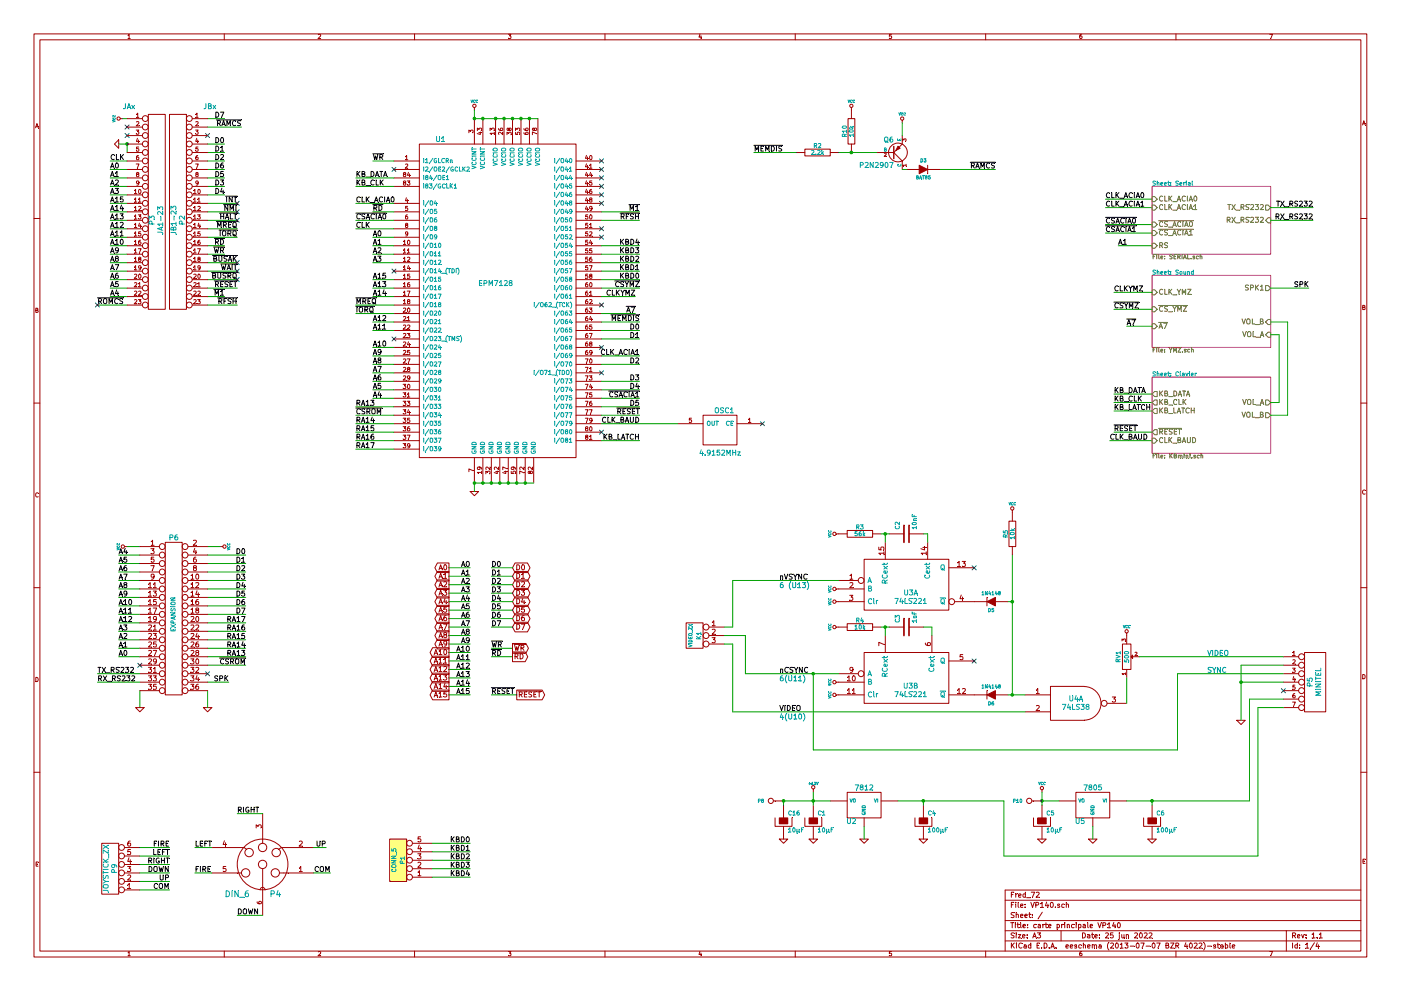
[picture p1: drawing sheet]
EESchema Schematic File Version 2
LIBS:power
LIBS:74xx
LIBS:conn
LIBS:device
LIBS:intel
LIBS:interface
LIBS:memory
LIBS:microchip
LIBS:motorola
LIBS:zilog
LIBS:audio
LIBS:cmos_ieee
LIBS:cmos4000
LIBS:Minitel-cache
EELAYER 27 0
EELAYER END
$Descr A3 16535 11693
encoding utf-8
Sheet 1 4
Title "carte principale VP140"
Date "25 jun 2022"
Rev "1.1"
Comp "Fred_72"
Comment1 ""
Comment2 ""
Comment3 ""
Comment4 ""
$EndDescr
$Comp
L CONN_7 P5
U 1 1
P 15500 8050
F 0 "P5" V 15470 8050 60  0000 C CNN
F 1 "MINITEL" V 15570 8050 60  0000 C CNN
F 2 "~" H 15500 8050 60  0000 C CNN
F 3 "~" H 15500 8050 60  0000 C CNN
	1    15500 8050
	1    0    0    -1  
$EndComp
$Comp
L EPM7128 U1
U 1 1
P 5850 3350
F 0 "U1" H 5200 5050 60  0000 C CNN
F 1 "EPM7128" H 5850 3350 60  0000 C CNN
F 2 "~" H 5750 3700 60  0000 C CNN
F 3 "~" H 5750 3700 60  0000 C CNN
	1    5850 3350
	1    0    0    -1  
$EndComp
$Comp
L VCC #PWR01
U 1 1
P 1450 1400
F 0 "#PWR01" H 1450 1500 30  0001 C CNN
F 1 "VCC" H 1450 1500 30  0000 C CNN
F 2 "~" H 1450 1400 60  0000 C CNN
F 3 "~" H 1450 1400 60  0000 C CNN
	1    1450 1400
	0    -1   -1   0   
$EndComp
NoConn ~ 1500 1500
NoConn ~ 1500 1600
NoConn ~ 2450 1600
$Comp
L GND #PWR02
U 1 1
P 1400 1700
F 0 "#PWR02" H 1400 1700 30  0001 C CNN
F 1 "GND" H 1400 1630 30  0001 C CNN
F 2 "~" H 1400 1700 60  0000 C CNN
F 3 "~" H 1400 1700 60  0000 C CNN
	1    1400 1700
	0    1    1    0   
$EndComp
Text Label 1300 1900 0    60   ~ 0
CLK
Text Label 1300 2000 0    60   ~ 0
A0
Text Label 1300 2100 0    60   ~ 0
A1
Text Label 1300 2200 0    60   ~ 0
A2
Text Label 1300 2300 0    60   ~ 0
A3
Text Label 1300 2400 0    60   ~ 0
A15
Text Label 1300 2500 0    60   ~ 0
A14
Text Label 1300 2600 0    60   ~ 0
A13
Text Label 1300 2700 0    60   ~ 0
A12
Text Label 1300 2800 0    60   ~ 0
A11
Text Label 1300 2900 0    60   ~ 0
A10
Text Label 1300 3000 0    60   ~ 0
A9
Text Label 1300 3100 0    60   ~ 0
A8
Text Label 1300 3200 0    60   ~ 0
A7
Text Label 1300 3300 0    60   ~ 0
A6
Text Label 1300 3400 0    60   ~ 0
A5
Text Label 1300 3500 0    60   ~ 0
A4
Text Label 1150 3600 0    60   ~ 0
~ROMCS
Text Label 2650 1400 2    60   ~ 0
D7
Text Label 2850 1500 2    60   ~ 0
~RAMCS
Text Label 2650 1700 2    60   ~ 0
D0
Text Label 2650 1800 2    60   ~ 0
D1
Text Label 2650 1900 2    60   ~ 0
D2
Text Label 2650 2200 2    60   ~ 0
D3
Text Label 2650 2300 2    60   ~ 0
D4
Text Label 2650 2100 2    60   ~ 0
D5
Text Label 2650 2000 2    60   ~ 0
D6
Text Label 2800 2400 2    60   ~ 0
~INT
Text Label 2800 2500 2    60   ~ 0
~NMI
Text Label 2800 2600 2    60   ~ 0
~HALT
Text Label 2800 2700 2    60   ~ 0
~MREQ
Text Label 2800 2800 2    60   ~ 0
~IORQ
Text Label 2650 2900 2    60   ~ 0
~RD
Text Label 2650 3000 2    60   ~ 0
~WR
Text Label 2800 3100 2    60   ~ 0
~BUSAK
Text Label 2800 3300 2    60   ~ 0
~BUSRQ
Text Label 2800 3200 2    60   ~ 0
~WAIT
Text Label 2800 3400 2    60   ~ 0
~RESET
Text Label 2650 3500 2    60   ~ 0
~M1
Text Label 2800 3600 2    60   ~ 0
~RFSH
Text Label 13150 4750 0    60   ~ 0
KB_CLK
Text Label 13150 4650 0    60   ~ 0
KB_DATA
Text Label 13150 4850 0    60   ~ 0
KB_LATCH
Text Label 13150 5100 0    60   ~ 0
~RESET
Text Label 4200 2200 0    60   ~ 0
KB_CLK
Text Label 4200 2100 0    60   ~ 0
KB_DATA
Text Label 7550 5200 2    60   ~ 0
KB_LATCH
Text Label 7550 3300 2    60   ~ 0
KBD0
Text Label 7550 3200 2    60   ~ 0
KBD1
Text Label 7550 3100 2    60   ~ 0
KBD2
Text Label 7550 3000 2    60   ~ 0
KBD3
Text Label 7550 2900 2    60   ~ 0
KBD4
Text Label 4400 2800 0    60   ~ 0
A0
Text Label 4400 2900 0    60   ~ 0
A1
Text Label 4400 3000 0    60   ~ 0
A2
Text Label 4400 3100 0    60   ~ 0
A3
Text Label 4400 4700 0    60   ~ 0
A4
Text Label 4400 4600 0    60   ~ 0
A5
Text Label 4400 4500 0    60   ~ 0
A6
Text Label 4400 4400 0    60   ~ 0
A7
Text Label 4400 4300 0    60   ~ 0
A8
Text Label 4400 4200 0    60   ~ 0
A9
Text Label 4400 4100 0    60   ~ 0
A10
Text Label 4400 3900 0    60   ~ 0
A11
Text Label 4400 3800 0    60   ~ 0
A12
Text Label 4400 3400 0    60   ~ 0
A13
Text Label 4400 3500 0    60   ~ 0
A14
Text Label 4400 3300 0    60   ~ 0
A15
NoConn ~ 4650 3200
NoConn ~ 4650 4000
NoConn ~ 7100 3600
NoConn ~ 7100 4400
Text Label 4200 3600 0    60   ~ 0
~MREQ
Text Label 4200 3700 0    60   ~ 0
~IORQ
$Comp
L GND #PWR03
U 1 1
P 5600 5800
F 0 "#PWR03" H 5600 5800 30  0001 C CNN
F 1 "GND" H 5600 5730 30  0001 C CNN
F 2 "~" H 5600 5800 60  0000 C CNN
F 3 "~" H 5600 5800 60  0000 C CNN
	1    5600 5800
	1    0    0    -1  
$EndComp
$Comp
L VCC #PWR04
U 1 1
P 5600 1300
F 0 "#PWR04" H 5600 1400 30  0001 C CNN
F 1 "VCC" H 5600 1400 30  0000 C CNN
F 2 "~" H 5600 1300 60  0000 C CNN
F 3 "~" H 5600 1300 60  0000 C CNN
	1    5600 1300
	1    0    0    -1  
$EndComp
Text Label 7550 3400 2    60   ~ 0
~CSYMZ
Text Notes 14250 7750 0    60   ~ 0
VIDEO
Text Notes 14250 7950 0    60   ~ 0
SYNC
$Comp
L GND #PWR05
U 1 1
P 14650 8500
F 0 "#PWR05" H 14650 8500 30  0001 C CNN
F 1 "GND" H 14650 8430 30  0001 C CNN
F 2 "~" H 14650 8500 60  0000 C CNN
F 3 "~" H 14650 8500 60  0000 C CNN
	1    14650 8500
	1    0    0    -1  
$EndComp
Text Label 4200 2700 0    60   ~ 0
CLK
Text Label 7500 3500 2    60   ~ 0
CLKYMZ
Text Label 8900 1800 0    60   ~ 0
~MEMDIS
Text Label 7500 3700 2    60   ~ 0
~A7
Text Label 4200 2600 0    60   ~ 0
~CSACIA0
$Comp
L PNP Q6
U 1 1
P 10550 1800
F 0 "Q6" H 10550 1650 60  0000 R CNN
F 1 "P2N2907" H 10550 1950 60  0000 R CNN
F 2 "~" H 10550 1800 60  0000 C CNN
F 3 "~" H 10550 1800 60  0000 C CNN
	1    10550 1800
	1    0    0    1   
$EndComp
$Comp
L VCC #PWR06
U 1 1
P 10650 1450
F 0 "#PWR06" H 10650 1550 30  0001 C CNN
F 1 "VCC" H 10650 1550 30  0000 C CNN
F 2 "~" H 10650 1450 60  0000 C CNN
F 3 "~" H 10650 1450 60  0000 C CNN
	1    10650 1450
	1    0    0    -1  
$EndComp
$Comp
L R R2
U 1 1
P 9650 1800
F 0 "R2" V 9730 1800 50  0000 C CNN
F 1 "2.2k" V 9650 1800 50  0000 C CNN
F 2 "~" H 9650 1800 60  0000 C CNN
F 3 "~" H 9650 1800 60  0000 C CNN
	1    9650 1800
	0    -1   -1   0   
$EndComp
Text Label 11750 2000 2    60   ~ 0
~RAMCS
Text Label 7550 5000 2    60   ~ 0
CLK_BAUD
Text Label 4200 2400 0    60   ~ 0
CLK_ACIA0
$Comp
L 74LS221 U3
U 2 1
P 10700 8000
F 0 "U3" H 10750 7900 60  0000 C CNN
F 1 "74LS221" H 10750 7800 60  0000 C CNN
F 2 "~" H 10700 8000 60  0000 C CNN
F 3 "~" H 10700 8000 60  0000 C CNN
	2    10700 8000
	1    0    0    -1  
$EndComp
$Comp
L C C3
U 1 1
P 10700 7400
F 0 "C3" H 10750 7500 50  0000 L CNN
F 1 "1nF" H 10750 7300 50  0000 L CNN
F 2 "~" H 10700 7400 60  0000 C CNN
F 3 "~" H 10700 7400 60  0000 C CNN
	1    10700 7400
	0    -1   -1   0   
$EndComp
$Comp
L R R4
U 1 1
P 10150 7400
F 0 "R4" V 10230 7400 50  0000 C CNN
F 1 "10k" V 10150 7400 50  0000 C CNN
F 2 "~" H 10150 7400 60  0000 C CNN
F 3 "~" H 10150 7400 60  0000 C CNN
	1    10150 7400
	0    -1   -1   0   
$EndComp
$Comp
L VCC #PWR07
U 1 1
P 9900 7400
F 0 "#PWR07" H 9900 7500 30  0001 C CNN
F 1 "VCC" H 9900 7500 30  0000 C CNN
F 2 "~" H 9900 7400 60  0000 C CNN
F 3 "~" H 9900 7400 60  0000 C CNN
	1    9900 7400
	0    -1   -1   0   
$EndComp
$Comp
L VCC #PWR08
U 1 1
P 9900 8050
F 0 "#PWR08" H 9900 8150 30  0001 C CNN
F 1 "VCC" H 9900 8150 30  0000 C CNN
F 2 "~" H 9900 8050 60  0000 C CNN
F 3 "~" H 9900 8050 60  0000 C CNN
	1    9900 8050
	0    -1   -1   0   
$EndComp
$Comp
L VCC #PWR09
U 1 1
P 9900 8200
F 0 "#PWR09" H 9900 8300 30  0001 C CNN
F 1 "VCC" H 9900 8300 30  0000 C CNN
F 2 "~" H 9900 8200 60  0000 C CNN
F 3 "~" H 9900 8200 60  0000 C CNN
	1    9900 8200
	0    -1   -1   0   
$EndComp
$Comp
L DIODE D6
U 1 1
P 11700 8200
F 0 "D6" H 11700 8300 40  0000 C CNN
F 1 "1N4148" H 11700 8100 40  0000 C CNN
F 2 "~" H 11700 8200 60  0000 C CNN
F 3 "~" H 11700 8200 60  0000 C CNN
	1    11700 8200
	-1   0    0    1   
$EndComp
$Comp
L 74LS221 U3
U 1 1
P 10700 6900
F 0 "U3" H 10750 6800 60  0000 C CNN
F 1 "74LS221" H 10750 6700 60  0000 C CNN
F 2 "~" H 10700 6900 60  0000 C CNN
F 3 "~" H 10700 6900 60  0000 C CNN
	1    10700 6900
	1    0    0    -1  
$EndComp
$Comp
L C C2
U 1 1
P 10700 6300
F 0 "C2" H 10750 6400 50  0000 L CNN
F 1 "10nF" H 10750 6200 50  0000 L CNN
F 2 "~" H 10700 6300 60  0000 C CNN
F 3 "~" H 10700 6300 60  0000 C CNN
	1    10700 6300
	0    -1   -1   0   
$EndComp
$Comp
L R R3
U 1 1
P 10150 6300
F 0 "R3" V 10230 6300 50  0000 C CNN
F 1 "56k" V 10150 6300 50  0000 C CNN
F 2 "~" H 10150 6300 60  0000 C CNN
F 3 "~" H 10150 6300 60  0000 C CNN
	1    10150 6300
	0    -1   -1   0   
$EndComp
$Comp
L VCC #PWR010
U 1 1
P 9900 6300
F 0 "#PWR010" H 9900 6400 30  0001 C CNN
F 1 "VCC" H 9900 6400 30  0000 C CNN
F 2 "~" H 9900 6300 60  0000 C CNN
F 3 "~" H 9900 6300 60  0000 C CNN
	1    9900 6300
	0    -1   -1   0   
$EndComp
$Comp
L VCC #PWR011
U 1 1
P 9900 6950
F 0 "#PWR011" H 9900 7050 30  0001 C CNN
F 1 "VCC" H 9900 7050 30  0000 C CNN
F 2 "~" H 9900 6950 60  0000 C CNN
F 3 "~" H 9900 6950 60  0000 C CNN
	1    9900 6950
	0    -1   -1   0   
$EndComp
$Comp
L VCC #PWR012
U 1 1
P 9900 7100
F 0 "#PWR012" H 9900 7200 30  0001 C CNN
F 1 "VCC" H 9900 7200 30  0000 C CNN
F 2 "~" H 9900 7100 60  0000 C CNN
F 3 "~" H 9900 7100 60  0000 C CNN
	1    9900 7100
	0    -1   -1   0   
$EndComp
NoConn ~ 11500 7800
$Comp
L R R5
U 1 1
P 11950 6300
F 0 "R5" V 12030 6300 50  0000 C CNN
F 1 "10k" V 11950 6300 50  0000 C CNN
F 2 "~" H 11950 6300 60  0000 C CNN
F 3 "~" H 11950 6300 60  0000 C CNN
	1    11950 6300
	-1   0    0    1   
$EndComp
$Comp
L 74LS38 U4
U 1 1
P 12700 8300
F 0 "U4" H 12700 8350 60  0000 C CNN
F 1 "74LS38" H 12700 8250 60  0000 C CNN
F 2 "~" H 12700 8300 60  0000 C CNN
F 3 "~" H 12700 8300 60  0000 C CNN
	1    12700 8300
	1    0    0    -1  
$EndComp
$Comp
L DIODE D5
U 1 1
P 11700 7100
F 0 "D5" H 11700 7200 40  0000 C CNN
F 1 "1N4148" H 11700 7000 40  0000 C CNN
F 2 "~" H 11700 7100 60  0000 C CNN
F 3 "~" H 11700 7100 60  0000 C CNN
	1    11700 7100
	-1   0    0    1   
$EndComp
$Comp
L POT RV1
U 1 1
P 13300 7750
F 0 "RV1" H 13300 7650 50  0000 C CNN
F 1 "500" H 13300 7750 50  0000 C CNN
F 2 "~" H 13300 7750 60  0000 C CNN
F 3 "~" H 13300 7750 60  0000 C CNN
	1    13300 7750
	0    1    -1   0   
$EndComp
$Comp
L VCC #PWR013
U 1 1
P 11950 6050
F 0 "#PWR013" H 11950 6150 30  0001 C CNN
F 1 "VCC" H 11950 6150 30  0000 C CNN
F 2 "~" H 11950 6050 60  0000 C CNN
F 3 "~" H 11950 6050 60  0000 C CNN
	1    11950 6050
	1    0    0    -1  
$EndComp
$Comp
L VCC #PWR014
U 1 1
P 13300 7500
F 0 "#PWR014" H 13300 7600 30  0001 C CNN
F 1 "VCC" H 13300 7600 30  0000 C CNN
F 2 "~" H 13300 7500 60  0000 C CNN
F 3 "~" H 13300 7500 60  0000 C CNN
	1    13300 7500
	1    0    0    -1  
$EndComp
Text Label 9200 8400 0    60   ~ 0
VIDEO
Text Label 9200 7950 0    60   ~ 0
nCSYNC
Text Label 9200 6850 0    60   ~ 0
nVSYNC
Text Notes 9200 6950 0    60   ~ 0
6 (U13)\n
Text Notes 9200 8050 0    60   ~ 0
6(U11)\n
Text Notes 9200 8500 0    60   ~ 0
4(U10)
Text Label 7550 3900 2    60   ~ 0
D0
Text Label 7550 4000 2    60   ~ 0
D1
Text Label 7550 4300 2    60   ~ 0
D2
Text Label 7550 4500 2    60   ~ 0
D3
Text Label 4200 4800 0    60   ~ 0
RA13
Text Label 4400 1900 0    60   ~ 0
~WR
Text Label 7550 4900 2    60   ~ 0
~RESET
Text Label 4200 4900 0    60   ~ 0
~CSROM
$Comp
L DIODE D3
U 1 1
P 10900 2000
F 0 "D3" H 10900 2100 40  0000 C CNN
F 1 "BAT85" H 10900 1900 40  0000 C CNN
F 2 "~" H 10900 2000 60  0000 C CNN
F 3 "~" H 10900 2000 60  0000 C CNN
	1    10900 2000
	1    0    0    -1  
$EndComp
$Comp
L OSC OSC1
U 1 1
P 8450 5150
F 0 "OSC1" H 8350 5450 60  0000 C CNN
F 1 "4.9152MHz" H 8400 4950 60  0000 C CNN
F 2 "~" H 8450 5150 60  0000 C CNN
F 3 "~" H 8450 5150 60  0000 C CNN
	1    8450 5150
	-1   0    0    -1  
$EndComp
$Sheet
S 13600 3250 1400 850 
U 6192FBEE
F0 "Sound" 50
F1 "YMZ.sch" 50
F2 "CLK_YMZ" I L 13600 3450 60 
F3 "~CS_YMZ" I L 13600 3650 60 
F4 "~A7" I L 13600 3850 60 
F5 "SPK1" O R 15000 3400 60 
F6 "VOL_B" I R 15000 3800 60 
F7 "VOL_A" I R 15000 3950 60 
$EndSheet
$Comp
L 7805 U5
U 1 1
P 12900 9500
F 0 "U5" H 13050 9304 60  0000 C CNN
F 1 "7805" H 12900 9700 60  0000 C CNN
F 2 "~" H 12900 9500 60  0000 C CNN
F 3 "~" H 12900 9500 60  0000 C CNN
	1    12900 9500
	-1   0    0    -1  
$EndComp
$Comp
L CAPAPOL C6
U 1 1
P 13600 9700
F 0 "C6" H 13650 9800 50  0000 L CNN
F 1 "100µF" H 13650 9600 50  0000 L CNN
F 2 "~" H 13600 9700 60  0000 C CNN
F 3 "~" H 13600 9700 60  0000 C CNN
	1    13600 9700
	1    0    0    -1  
$EndComp
$Comp
L CAPAPOL C5
U 1 1
P 12300 9700
F 0 "C5" H 12350 9800 50  0000 L CNN
F 1 "10µF" H 12350 9600 50  0000 L CNN
F 2 "~" H 12300 9700 60  0000 C CNN
F 3 "~" H 12300 9700 60  0000 C CNN
	1    12300 9700
	1    0    0    -1  
$EndComp
$Comp
L GND #PWR015
U 1 1
P 13600 9900
F 0 "#PWR015" H 13600 9900 30  0001 C CNN
F 1 "GND" H 13600 9830 30  0001 C CNN
F 2 "~" H 13600 9900 60  0000 C CNN
F 3 "~" H 13600 9900 60  0000 C CNN
	1    13600 9900
	1    0    0    -1  
$EndComp
$Comp
L GND #PWR016
U 1 1
P 12300 9900
F 0 "#PWR016" H 12300 9900 30  0001 C CNN
F 1 "GND" H 12300 9830 30  0001 C CNN
F 2 "~" H 12300 9900 60  0000 C CNN
F 3 "~" H 12300 9900 60  0000 C CNN
	1    12300 9900
	1    0    0    -1  
$EndComp
$Comp
L GND #PWR017
U 1 1
P 12900 9900
F 0 "#PWR017" H 12900 9900 30  0001 C CNN
F 1 "GND" H 12900 9830 30  0001 C CNN
F 2 "~" H 12900 9900 60  0000 C CNN
F 3 "~" H 12900 9900 60  0000 C CNN
	1    12900 9900
	1    0    0    -1  
$EndComp
$Comp
L VCC #PWR018
U 1 1
P 12300 9350
F 0 "#PWR018" H 12300 9450 30  0001 C CNN
F 1 "VCC" H 12300 9450 30  0000 C CNN
F 2 "~" H 12300 9350 60  0000 C CNN
F 3 "~" H 12300 9350 60  0000 C CNN
	1    12300 9350
	1    0    0    -1  
$EndComp
$Comp
L CONN_5 P1
U 1 1
P 4700 10150
F 0 "P1" V 4650 10150 50  0000 C CNN
F 1 "CONN_5" V 4750 10150 50  0000 C CNN
F 2 "~" H 4700 10150 60  0000 C CNN
F 3 "~" H 4700 10150 60  0000 C CNN
	1    4700 10150
	-1   0    0    1   
$EndComp
Text Label 5550 9950 2    60   ~ 0
KBD0
Text Label 5550 10050 2    60   ~ 0
KBD1
Text Label 5550 10150 2    60   ~ 0
KBD2
Text Label 5550 10250 2    60   ~ 0
KBD3
Text Label 5550 10350 2    60   ~ 0
KBD4
Text Label 13050 2350 0    60   ~ 0
CLK_ACIA0
Text Label 13150 3450 0    60   ~ 0
CLKYMZ
Text Label 13100 5200 0    60   ~ 0
CLK_BAUD
Text GLabel 6050 6700 2    60   BiDi ~ 0
D0
Text GLabel 6050 6800 2    60   BiDi ~ 0
D1
Text GLabel 6050 6900 2    60   BiDi ~ 0
D2
Text GLabel 6050 7000 2    60   BiDi ~ 0
D3
Text GLabel 6050 7100 2    60   BiDi ~ 0
D4
Text GLabel 6050 7200 2    60   BiDi ~ 0
D5
Text GLabel 6050 7300 2    60   BiDi ~ 0
D6
Text GLabel 6050 7400 2    60   BiDi ~ 0
D7
$Comp
L 7805 U2
U 1 1
P 10200 9500
F 0 "U2" H 10350 9304 60  0000 C CNN
F 1 "7812" H 10200 9700 60  0000 C CNN
F 2 "~" H 10200 9500 60  0000 C CNN
F 3 "~" H 10200 9500 60  0000 C CNN
	1    10200 9500
	-1   0    0    -1  
$EndComp
$Comp
L CAPAPOL C4
U 1 1
P 10900 9700
F 0 "C4" H 10950 9800 50  0000 L CNN
F 1 "100µF" H 10950 9600 50  0000 L CNN
F 2 "~" H 10900 9700 60  0000 C CNN
F 3 "~" H 10900 9700 60  0000 C CNN
	1    10900 9700
	1    0    0    -1  
$EndComp
$Comp
L CAPAPOL C1
U 1 1
P 9600 9700
F 0 "C1" H 9650 9800 50  0000 L CNN
F 1 "10µF" H 9650 9600 50  0000 L CNN
F 2 "~" H 9600 9700 60  0000 C CNN
F 3 "~" H 9600 9700 60  0000 C CNN
	1    9600 9700
	1    0    0    -1  
$EndComp
$Comp
L GND #PWR019
U 1 1
P 10900 9900
F 0 "#PWR019" H 10900 9900 30  0001 C CNN
F 1 "GND" H 10900 9830 30  0001 C CNN
F 2 "~" H 10900 9900 60  0000 C CNN
F 3 "~" H 10900 9900 60  0000 C CNN
	1    10900 9900
	1    0    0    -1  
$EndComp
$Comp
L GND #PWR020
U 1 1
P 9600 9900
F 0 "#PWR020" H 9600 9900 30  0001 C CNN
F 1 "GND" H 9600 9830 30  0001 C CNN
F 2 "~" H 9600 9900 60  0000 C CNN
F 3 "~" H 9600 9900 60  0000 C CNN
	1    9600 9900
	1    0    0    -1  
$EndComp
$Comp
L GND #PWR021
U 1 1
P 10200 9900
F 0 "#PWR021" H 10200 9900 30  0001 C CNN
F 1 "GND" H 10200 9830 30  0001 C CNN
F 2 "~" H 10200 9900 60  0000 C CNN
F 3 "~" H 10200 9900 60  0000 C CNN
	1    10200 9900
	1    0    0    -1  
$EndComp
$Comp
L +12V #PWR022
U 1 1
P 9600 9350
F 0 "#PWR022" H 9600 9300 20  0001 C CNN
F 1 "+12V" H 9600 9450 30  0000 C CNN
F 2 "~" H 9600 9350 60  0000 C CNN
F 3 "~" H 9600 9350 60  0000 C CNN
	1    9600 9350
	1    0    0    -1  
$EndComp
Text Label 13300 3850 0    60   ~ 0
~A7
Text Label 13150 3650 0    60   ~ 0
~CSYMZ
Text Label 13050 2650 0    60   ~ 0
~CSACIA0
Text Label 13200 2900 0    60   ~ 0
A1
Text Label 4200 5000 0    60   ~ 0
RA14
Text Label 4200 5100 0    60   ~ 0
RA15
Text Label 4200 5200 0    60   ~ 0
RA16
Text Label 2900 7750 2    60   ~ 0
RA13
Text Label 2900 7650 2    60   ~ 0
RA14
Text Label 2900 7550 2    60   ~ 0
RA15
Text Label 2900 7450 2    60   ~ 0
RA16
Text Label 2900 7850 2    60   ~ 0
~CSROM
Text Label 2800 9600 0    60   ~ 0
RIGHT
Text Label 2300 10000 0    60   ~ 0
LEFT
Text Label 2800 10800 0    60   ~ 0
DOWN
Wire Wire Line
	1450 1400 1500 1400
Wire Wire Line
	1400 1700 1500 1700
Wire Wire Line
	1500 1700 1500 1800
Wire Wire Line
	1300 1900 1500 1900
Wire Wire Line
	1300 2000 1500 2000
Wire Wire Line
	1300 2100 1500 2100
Wire Wire Line
	1300 2200 1500 2200
Wire Wire Line
	1300 2300 1500 2300
Wire Wire Line
	1300 2400 1500 2400
Wire Wire Line
	1300 2500 1500 2500
Wire Wire Line
	1300 2600 1500 2600
Wire Wire Line
	1300 2700 1500 2700
Wire Wire Line
	1300 2800 1500 2800
Wire Wire Line
	1300 2900 1500 2900
Wire Wire Line
	1300 3000 1500 3000
Wire Wire Line
	1300 3100 1500 3100
Wire Wire Line
	1300 3200 1500 3200
Wire Wire Line
	1300 3300 1500 3300
Wire Wire Line
	1300 3400 1500 3400
Wire Wire Line
	1300 3500 1500 3500
Wire Wire Line
	1150 3600 1500 3600
Wire Wire Line
	2450 2900 2650 2900
Wire Wire Line
	2450 3000 2650 3000
Wire Wire Line
	2450 3500 2650 3500
Wire Wire Line
	2450 3100 2800 3100
Wire Wire Line
	2450 3200 2800 3200
Wire Wire Line
	2450 3300 2800 3300
Wire Wire Line
	2450 3400 2800 3400
Wire Wire Line
	2450 3600 2800 3600
Wire Wire Line
	2450 2400 2800 2400
Wire Wire Line
	2450 2500 2800 2500
Wire Wire Line
	2450 2600 2800 2600
Wire Wire Line
	2450 2700 2800 2700
Wire Wire Line
	2450 2800 2800 2800
Wire Wire Line
	2450 1700 2650 1700
Wire Wire Line
	2450 1800 2650 1800
Wire Wire Line
	2450 1900 2650 1900
Wire Wire Line
	2450 2000 2650 2000
Wire Wire Line
	2450 2100 2650 2100
Wire Wire Line
	2450 2200 2650 2200
Wire Wire Line
	2450 2300 2650 2300
Wire Wire Line
	2450 1500 2850 1500
Wire Wire Line
	2450 1400 2650 1400
Connection ~ 1500 1700
Wire Wire Line
	13600 4650 13150 4650
Wire Wire Line
	13150 4750 13600 4750
Wire Wire Line
	13600 4850 13150 4850
Wire Wire Line
	13150 5100 13600 5100
Wire Wire Line
	4650 2100 4200 2100
Wire Wire Line
	4200 2200 4650 2200
Wire Wire Line
	7100 5200 7550 5200
Wire Wire Line
	7550 3300 7100 3300
Wire Wire Line
	7550 3200 7100 3200
Wire Wire Line
	7550 3100 7100 3100
Wire Wire Line
	7550 3000 7100 3000
Wire Wire Line
	7550 2900 7100 2900
Wire Wire Line
	4400 2800 4650 2800
Wire Wire Line
	4400 2900 4650 2900
Wire Wire Line
	4400 3000 4650 3000
Wire Wire Line
	4400 3100 4650 3100
Wire Wire Line
	4400 4700 4650 4700
Wire Wire Line
	4400 4600 4650 4600
Wire Wire Line
	4400 4500 4650 4500
Wire Wire Line
	4400 4400 4650 4400
Wire Wire Line
	4400 4300 4650 4300
Wire Wire Line
	4400 4200 4650 4200
Wire Wire Line
	4400 4100 4650 4100
Wire Wire Line
	4400 3900 4650 3900
Wire Wire Line
	4400 3800 4650 3800
Wire Wire Line
	4400 3400 4650 3400
Wire Wire Line
	4400 3500 4650 3500
Wire Wire Line
	4400 3300 4650 3300
Wire Wire Line
	4650 3600 4200 3600
Wire Wire Line
	4650 3700 4200 3700
Wire Wire Line
	5600 5800 5600 5700
Wire Wire Line
	5600 5700 6300 5700
Wire Wire Line
	7550 3400 7100 3400
Wire Wire Line
	14650 7850 15150 7850
Wire Wire Line
	14650 7850 14650 8500
Wire Wire Line
	14650 8050 15150 8050
Connection ~ 14650 8050
Wire Wire Line
	13900 7950 15150 7950
Wire Wire Line
	13450 7750 15150 7750
Wire Wire Line
	4650 2700 4200 2700
Wire Wire Line
	7100 3500 7500 3500
Wire Wire Line
	5600 1300 5600 1400
Wire Wire Line
	5600 1400 6350 1400
Wire Wire Line
	7100 3700 7500 3700
Wire Wire Line
	4650 2600 4200 2600
Connection ~ 5700 1400
Connection ~ 5600 1400
Connection ~ 5850 1400
Connection ~ 5950 1400
Connection ~ 6050 1400
Connection ~ 6150 1400
Connection ~ 6250 1400
Connection ~ 5600 5700
Connection ~ 5700 5700
Connection ~ 5800 5700
Connection ~ 6100 5700
Connection ~ 6200 5700
Connection ~ 6000 5700
Connection ~ 5900 5700
Wire Wire Line
	10350 1800 9900 1800
Wire Wire Line
	8900 1800 9400 1800
Wire Wire Line
	11100 2000 11750 2000
Wire Wire Line
	7550 4900 7100 4900
Wire Wire Line
	7100 5000 8000 5000
Wire Wire Line
	4200 2400 4650 2400
Wire Wire Line
	10400 7400 10500 7400
Wire Wire Line
	10900 7400 11000 7400
Wire Wire Line
	10450 7500 10450 7400
Connection ~ 10450 7400
Wire Wire Line
	10400 6300 10500 6300
Wire Wire Line
	10900 6300 10950 6300
Wire Wire Line
	10950 6300 10950 6400
Wire Wire Line
	10450 6400 10450 6300
Connection ~ 10450 6300
Wire Wire Line
	11950 6550 11950 8200
Wire Wire Line
	11900 8200 12100 8200
Connection ~ 11950 8200
Wire Wire Line
	8650 6850 9900 6850
Wire Wire Line
	8800 7950 9900 7950
Wire Wire Line
	8650 8400 12100 8400
Wire Wire Line
	13300 8000 13300 8300
Wire Wire Line
	9600 7950 9600 8850
Wire Wire Line
	9600 8850 13900 8850
Connection ~ 9600 7950
Wire Wire Line
	7100 3900 7550 3900
Wire Wire Line
	7100 4000 7550 4000
Wire Wire Line
	7100 4300 7550 4300
Wire Wire Line
	7100 4500 7550 4500
Wire Wire Line
	4650 4800 4200 4800
Wire Wire Line
	4400 1900 4650 1900
Wire Wire Line
	4650 4900 4200 4900
Wire Wire Line
	10700 2000 10650 2000
Wire Wire Line
	13900 8850 13900 7950
Wire Wire Line
	12900 9750 12900 9900
Wire Wire Line
	12300 9350 12300 9500
Wire Wire Line
	12300 9450 12500 9450
Wire Wire Line
	13300 9450 14750 9450
Wire Wire Line
	13600 9450 13600 9500
Connection ~ 13600 9450
Connection ~ 12300 9450
Wire Wire Line
	5550 9950 5100 9950
Wire Wire Line
	5550 10050 5100 10050
Wire Wire Line
	5550 10150 5100 10150
Wire Wire Line
	5550 10250 5100 10250
Wire Wire Line
	5550 10350 5100 10350
Wire Wire Line
	13050 2350 13600 2350
Wire Wire Line
	13600 3450 13150 3450
Wire Wire Line
	13600 5200 13100 5200
Wire Wire Line
	10200 9750 10200 9900
Wire Wire Line
	9600 9350 9600 9500
Wire Wire Line
	9250 9450 9800 9450
Wire Wire Line
	10600 9450 11850 9450
Wire Wire Line
	10900 9450 10900 9500
Connection ~ 10900 9450
Connection ~ 9600 9450
Wire Wire Line
	14850 10100 11850 10100
Wire Wire Line
	11850 10100 11850 9450
Wire Wire Line
	11000 7400 11000 7500
Wire Wire Line
	13600 3650 13150 3650
Wire Wire Line
	13600 3850 13300 3850
Wire Wire Line
	13600 2900 13200 2900
Wire Wire Line
	13600 2650 13050 2650
Wire Wire Line
	4650 5000 4200 5000
Wire Wire Line
	4650 5100 4200 5100
Wire Wire Line
	4650 5200 4200 5200
Wire Wire Line
	2450 7750 2900 7750
Wire Wire Line
	2450 7650 2900 7650
Wire Wire Line
	2450 7550 2900 7550
Wire Wire Line
	2450 7450 2900 7450
Wire Wire Line
	2900 7850 2450 7850
Text Label 2300 10300 0    60   ~ 0
FIRE
Text Label 3850 10000 2    60   ~ 0
UP
Text GLabel 5300 6700 0    60   Output ~ 0
A0
Text GLabel 5300 6800 0    60   Output ~ 0
A1
Text GLabel 5300 6900 0    60   Output ~ 0
A2
Text GLabel 5300 7000 0    60   Output ~ 0
A3
Text GLabel 5300 7100 0    60   Output ~ 0
A4
Text GLabel 5300 7200 0    60   Output ~ 0
A5
Text GLabel 5300 7300 0    60   Output ~ 0
A6
Text GLabel 5300 7400 0    60   Output ~ 0
A7
Text GLabel 5300 7500 0    60   Output ~ 0
A8
Text GLabel 5300 7600 0    60   Output ~ 0
A9
Text GLabel 5300 7700 0    60   Output ~ 0
A10
Text GLabel 5300 7800 0    60   Output ~ 0
A11
Text GLabel 5300 7900 0    60   Output ~ 0
A12
Text GLabel 5300 8000 0    60   Output ~ 0
A13
Text GLabel 5300 8100 0    60   Output ~ 0
A14
Text GLabel 5300 8200 0    60   Output ~ 0
A15
Text Label 5550 6700 2    60   ~ 0
A0
Text Label 5550 6800 2    60   ~ 0
A1
Text Label 5550 6900 2    60   ~ 0
A2
Text Label 5550 7000 2    60   ~ 0
A3
Text Label 5550 7100 2    60   ~ 0
A4
Text Label 5550 7200 2    60   ~ 0
A5
Text Label 5550 7300 2    60   ~ 0
A6
Text Label 5550 7400 2    60   ~ 0
A7
Text Label 5550 7500 2    60   ~ 0
A8
Text Label 5550 7600 2    60   ~ 0
A9
Text Label 5550 7700 2    60   ~ 0
A10
Text Label 5550 7800 2    60   ~ 0
A11
Text Label 5550 7900 2    60   ~ 0
A12
Text Label 5550 8000 2    60   ~ 0
A13
Text Label 5550 8100 2    60   ~ 0
A14
Text Label 5550 8200 2    60   ~ 0
A15
Wire Wire Line
	5300 6700 5550 6700
Wire Wire Line
	5300 6800 5550 6800
Wire Wire Line
	5300 6900 5550 6900
Wire Wire Line
	5300 7000 5550 7000
Wire Wire Line
	5300 7100 5550 7100
Wire Wire Line
	5300 7200 5550 7200
Wire Wire Line
	5300 7300 5550 7300
Wire Wire Line
	5300 7400 5550 7400
Wire Wire Line
	5300 7500 5550 7500
Wire Wire Line
	5300 7600 5550 7600
Wire Wire Line
	5300 7700 5550 7700
Wire Wire Line
	5300 7800 5550 7800
Wire Wire Line
	5300 7900 5550 7900
Wire Wire Line
	5300 8000 5550 8000
Wire Wire Line
	5300 8100 5550 8100
Wire Wire Line
	5300 8200 5550 8200
Wire Wire Line
	6050 6700 5800 6700
Wire Wire Line
	6050 6800 5800 6800
Wire Wire Line
	6050 6900 5800 6900
Wire Wire Line
	6050 7000 5800 7000
Wire Wire Line
	6050 7100 5800 7100
Wire Wire Line
	6050 7200 5800 7200
Wire Wire Line
	6050 7300 5800 7300
Wire Wire Line
	6050 7400 5800 7400
Text Label 5800 6700 0    60   ~ 0
D0
Text Label 5800 6800 0    60   ~ 0
D1
Text Label 5800 6900 0    60   ~ 0
D2
Text Label 5800 7000 0    60   ~ 0
D3
Text Label 5800 7100 0    60   ~ 0
D4
Text Label 5800 7200 0    60   ~ 0
D5
Text Label 5800 7300 0    60   ~ 0
D6
Text Label 5800 7400 0    60   ~ 0
D7
Text Label 5800 7650 0    60   ~ 0
~WR
Text Label 5800 7750 0    60   ~ 0
~RD
Wire Wire Line
	5800 7650 6050 7650
Wire Wire Line
	5800 7750 6050 7750
Text GLabel 6050 7650 2    60   Output ~ 0
~WR
Text GLabel 6050 7750 2    60   Output ~ 0
~RD
Text Label 5800 8200 0    60   ~ 0
~RESET
Text GLabel 6100 8200 2    60   Output ~ 0
~RESET
Wire Wire Line
	5800 8200 6100 8200
Wire Wire Line
	14850 10100 14850 8350
Wire Wire Line
	14850 8350 15150 8350
Text Label 1400 7750 0    60   ~ 0
A0
Text Label 1400 7650 0    60   ~ 0
A1
Text Label 1400 7550 0    60   ~ 0
A2
Text Label 1400 7450 0    60   ~ 0
A3
Text Label 1400 6550 0    60   ~ 0
A4
Text Label 1400 6650 0    60   ~ 0
A5
Text Label 1400 6750 0    60   ~ 0
A6
Text Label 1400 6850 0    60   ~ 0
A7
Text Label 1400 6950 0    60   ~ 0
A8
Text Label 1400 7050 0    60   ~ 0
A9
Text Label 1400 7150 0    60   ~ 0
A10
Text Label 1400 7250 0    60   ~ 0
A11
Text Label 1400 7350 0    60   ~ 0
A12
Wire Wire Line
	1400 7750 1650 7750
Wire Wire Line
	1400 7650 1650 7650
Wire Wire Line
	1400 7550 1650 7550
Wire Wire Line
	1400 7450 1650 7450
Wire Wire Line
	1400 6550 1650 6550
Wire Wire Line
	1400 6650 1650 6650
Wire Wire Line
	1400 6750 1650 6750
Wire Wire Line
	1400 6850 1650 6850
Wire Wire Line
	1400 6950 1650 6950
Wire Wire Line
	1400 7050 1650 7050
Wire Wire Line
	1400 7150 1650 7150
Wire Wire Line
	1400 7250 1650 7250
Wire Wire Line
	1400 7350 1650 7350
Text Label 2900 6550 2    60   ~ 0
D0
Text Label 2900 6650 2    60   ~ 0
D1
Text Label 2900 6750 2    60   ~ 0
D2
Text Label 2900 6850 2    60   ~ 0
D3
Wire Wire Line
	2450 6550 2900 6550
Wire Wire Line
	2450 6650 2900 6650
Wire Wire Line
	2450 6750 2900 6750
Wire Wire Line
	2450 6850 2900 6850
Text Label 2900 6950 2    60   ~ 0
D4
Text Label 2900 7050 2    60   ~ 0
D5
Text Label 2900 7150 2    60   ~ 0
D6
Text Label 2900 7250 2    60   ~ 0
D7
Wire Wire Line
	2450 6950 2900 6950
Wire Wire Line
	2450 7050 2900 7050
Wire Wire Line
	2450 7150 2900 7150
Wire Wire Line
	2450 7250 2900 7250
$Comp
L VCC #PWR023
U 1 1
P 1500 6450
F 0 "#PWR023" H 1500 6550 30  0001 C CNN
F 1 "VCC" H 1500 6550 30  0000 C CNN
F 2 "~" H 1500 6450 60  0000 C CNN
F 3 "~" H 1500 6450 60  0000 C CNN
	1    1500 6450
	0    -1   -1   0   
$EndComp
Wire Wire Line
	1650 6450 1500 6450
Text Notes 1450 1300 0    60   ~ 0
JAx
Text Notes 2400 1300 0    60   ~ 0
JBx
$Comp
L CONN_23 P3
U 1 1
P 1850 2600
F 0 "P3" V 1800 2600 60  0000 C CNN
F 1 "JA1-23" V 1900 2600 60  0000 C CNN
F 2 "~" H 1850 2600 60  0000 C CNN
F 3 "~" H 1850 2600 60  0000 C CNN
	1    1850 2600
	1    0    0    -1  
$EndComp
$Comp
L CONN_23 P2
U 1 1
P 2100 2600
F 0 "P2" V 2050 2600 60  0000 C CNN
F 1 "JB1-23" V 2150 2600 60  0000 C CNN
F 2 "~" H 2100 2600 60  0000 C CNN
F 3 "~" H 2100 2600 60  0000 C CNN
	1    2100 2600
	-1   0    0    -1  
$EndComp
$Comp
L CONN_3 K1
U 1 1
P 8200 7500
F 0 "K1" V 8150 7500 50  0000 C CNN
F 1 "VIDEO_ZX" V 8250 7500 40  0000 C CNN
F 2 "" H 8200 7500 60  0000 C CNN
F 3 "" H 8200 7500 60  0000 C CNN
	1    8200 7500
	-1   0    0    -1  
$EndComp
Wire Wire Line
	8650 6850 8650 7400
Wire Wire Line
	8650 7400 8550 7400
Wire Wire Line
	8800 7950 8800 7500
Wire Wire Line
	8800 7500 8550 7500
Wire Wire Line
	8550 7600 8650 7600
Wire Wire Line
	8650 7600 8650 8400
$Comp
L DIN_6 P4
U 1 1
P 3100 10200
F 0 "P4" H 3250 10550 70  0000 C CNN
F 1 "DIN_6" H 2800 10550 70  0000 C CNN
F 2 "~" H 3100 10200 60  0000 C CNN
F 3 "~" H 3100 10200 60  0000 C CNN
	1    3100 10200
	1    0    0    1   
$EndComp
Wire Wire Line
	2500 10000 2300 10000
Text Label 3900 10300 2    60   ~ 0
COM
$Comp
L CONN_6 P9
U 1 1
P 1300 10250
F 0 "P9" V 1250 10250 60  0000 C CNN
F 1 "JOYSTICK_ZX" V 1350 10250 60  0000 C CNN
F 2 "~" H 1300 10250 60  0000 C CNN
F 3 "~" H 1300 10250 60  0000 C CNN
	1    1300 10250
	-1   0    0    1   
$EndComp
Text Label 2000 10400 2    60   ~ 0
UP
Text Label 2000 10300 2    60   ~ 0
DOWN
Text Label 2000 10200 2    60   ~ 0
RIGHT
Text Label 2000 10500 2    60   ~ 0
COM
Text Label 2000 10100 2    60   ~ 0
LEFT
Text Label 2000 10000 2    60   ~ 0
FIRE
Wire Wire Line
	3700 10300 3900 10300
Wire Wire Line
	3850 10000 3700 10000
Wire Wire Line
	3100 9600 2800 9600
Wire Wire Line
	2500 10300 2300 10300
Wire Wire Line
	2800 10800 3100 10800
Wire Wire Line
	1650 10000 2000 10000
Wire Wire Line
	1650 10100 2000 10100
Wire Wire Line
	1650 10200 2000 10200
Wire Wire Line
	1650 10300 2000 10300
Wire Wire Line
	1650 10400 2000 10400
Wire Wire Line
	1650 10500 2000 10500
$Comp
L GND #PWR024
U 1 1
P 2450 8350
F 0 "#PWR024" H 2450 8350 30  0001 C CNN
F 1 "GND" H 2450 8280 30  0001 C CNN
F 2 "~" H 2450 8350 60  0000 C CNN
F 3 "~" H 2450 8350 60  0000 C CNN
	1    2450 8350
	-1   0    0    -1  
$EndComp
Text Label 7550 4600 2    60   ~ 0
D4
Wire Wire Line
	7100 4600 7550 4600
Text Label 4200 5300 0    60   ~ 0
RA17
Wire Wire Line
	4200 5300 4650 5300
Wire Wire Line
	1650 8150 1650 8350
Wire Wire Line
	2450 8150 2450 8350
$Comp
L GND #PWR025
U 1 1
P 1650 8350
F 0 "#PWR025" H 1650 8350 30  0001 C CNN
F 1 "GND" H 1650 8280 30  0001 C CNN
F 2 "~" H 1650 8350 60  0000 C CNN
F 3 "~" H 1650 8350 60  0000 C CNN
	1    1650 8350
	-1   0    0    -1  
$EndComp
Text Label 2900 7350 2    60   ~ 0
RA17
Wire Wire Line
	2900 7350 2450 7350
Text Label 7550 4800 2    60   ~ 0
D5
Wire Wire Line
	7100 4800 7550 4800
$Comp
L VCC #PWR026
U 1 1
P 2600 6450
F 0 "#PWR026" H 2600 6550 30  0001 C CNN
F 1 "VCC" H 2600 6550 30  0000 C CNN
F 2 "~" H 2600 6450 60  0000 C CNN
F 3 "~" H 2600 6450 60  0000 C CNN
	1    2600 6450
	0    1    -1   0   
$EndComp
Wire Wire Line
	2450 6450 2600 6450
Text Label 4400 2500 0    60   ~ 0
~RD
Wire Wire Line
	4400 2500 4650 2500
NoConn ~ 9000 5000
Text Label 7550 2500 2    60   ~ 0
~M1
Text Label 7550 2600 2    60   ~ 0
~RFSH
Wire Wire Line
	7100 2500 7550 2500
Wire Wire Line
	7100 2600 7550 2600
Text Label 7550 3800 2    60   ~ 0
~MEMDIS
Wire Wire Line
	7100 3800 7550 3800
Wire Wire Line
	2450 8050 2700 8050
Text Label 2700 8050 2    60   ~ 0
SPK
$Comp
L CONN_18X2 P6
U 1 1
P 2050 7250
F 0 "P6" H 2050 8150 60  0000 C CNN
F 1 "EXPANSION" V 2050 7250 50  0000 C CNN
F 2 "~" H 2050 7100 60  0000 C CNN
F 3 "~" H 2050 7100 60  0000 C CNN
	1    2050 7250
	1    0    0    -1  
$EndComp
Wire Wire Line
	15000 3400 15450 3400
Text Label 15450 3400 2    60   ~ 0
SPK
Text Label 13050 2750 0    60   ~ 0
~CSACIA1
Wire Wire Line
	13600 2750 13050 2750
Text Label 13050 2450 0    60   ~ 0
CLK_ACIA1
Wire Wire Line
	13050 2450 13600 2450
Text Label 7550 4200 2    60   ~ 0
CLK_ACIA1
Wire Wire Line
	7550 4200 7100 4200
Text Label 7550 4700 2    60   ~ 0
~CSACIA1
Wire Wire Line
	7100 4700 7550 4700
$Sheet
S 13600 2200 1400 800 
U 619157A9
F0 "Serial" 50
F1 "SERIAL.sch" 50
F2 "RS" I L 13600 2900 60 
F3 "~CS_ACIA0" I L 13600 2650 60 
F4 "~CS_ACIA1" I L 13600 2750 60 
F5 "CLK_ACIA0" I L 13600 2350 60 
F6 "CLK_ACIA1" I L 13600 2450 60 
F7 "TX_RS232" O R 15000 2450 60 
F8 "RX_RS232" I R 15000 2600 60 
$EndSheet
Text Label 15500 2450 2    60   ~ 0
TX_RS232
Text Label 15500 2600 2    60   ~ 0
RX_RS232
Wire Wire Line
	15000 2450 15500 2450
Wire Wire Line
	15500 2600 15000 2600
Text Label 1150 7950 0    60   ~ 0
TX_RS232
Text Label 1150 8050 0    60   ~ 0
RX_RS232
Wire Wire Line
	1650 7950 1150 7950
Wire Wire Line
	1150 8050 1650 8050
NoConn ~ 15150 8150
Wire Wire Line
	15150 8250 14750 8250
Wire Wire Line
	14750 8250 14750 9450
$Sheet
S 13600 4450 1400 900 
U 6190B296
F0 "Clavier" 50
F1 "KBmini.sch" 50
F2 "~RESET" O L 13600 5100 60 
F3 "CLK_BAUD" I L 13600 5200 60 
F4 "KB_LATCH" O L 13600 4850 60 
F5 "KB_DATA" O L 13600 4650 60 
F6 "KB_CLK" O L 13600 4750 60 
F7 "VOL_A" O R 15000 4750 60 
F8 "VOL_B" O R 15000 4900 60 
$EndSheet
Wire Wire Line
	15000 4750 15100 4750
Wire Wire Line
	15100 4750 15100 3950
Wire Wire Line
	15100 3950 15000 3950
Wire Wire Line
	15000 3800 15200 3800
Wire Wire Line
	15200 3800 15200 4900
Wire Wire Line
	15200 4900 15000 4900
$Comp
L CAPAPOL C16
U 1 1
P 9250 9700
F 0 "C16" H 9300 9800 50  0000 L CNN
F 1 "10µF" H 9300 9600 50  0000 L CNN
F 2 "~" H 9250 9700 60  0000 C CNN
F 3 "~" H 9250 9700 60  0000 C CNN
	1    9250 9700
	1    0    0    -1  
$EndComp
$Comp
L GND #PWR027
U 1 1
P 9250 9900
F 0 "#PWR027" H 9250 9900 30  0001 C CNN
F 1 "GND" H 9250 9830 30  0001 C CNN
F 2 "~" H 9250 9900 60  0000 C CNN
F 3 "~" H 9250 9900 60  0000 C CNN
	1    9250 9900
	1    0    0    -1  
$EndComp
Wire Wire Line
	9250 9500 9250 9450
$Comp
L CONN_1 P10
U 1 1
P 12150 9450
F 0 "P10" H 12230 9450 40  0000 L CNN
F 1 "+5V" H 12150 9505 30  0001 C CNN
F 2 "~" H 12150 9450 60  0000 C CNN
F 3 "~" H 12150 9450 60  0000 C CNN
	1    12150 9450
	-1   0    0    1   
$EndComp
$Comp
L CONN_1 P8
U 1 1
P 9100 9450
F 0 "P8" H 9180 9450 40  0000 L CNN
F 1 "+12V" H 9100 9505 30  0001 C CNN
F 2 "~" H 9100 9450 60  0000 C CNN
F 3 "~" H 9100 9450 60  0000 C CNN
	1    9100 9450
	-1   0    0    1   
$EndComp
Connection ~ 9250 9450
NoConn ~ 4650 2000
NoConn ~ 7100 1900
NoConn ~ 7100 2000
NoConn ~ 7100 2100
NoConn ~ 7100 2200
NoConn ~ 7100 2300
NoConn ~ 7100 2400
NoConn ~ 7100 2700
NoConn ~ 7100 2800
NoConn ~ 7100 4100
Wire Wire Line
	11900 7100 11950 7100
Connection ~ 11950 7100
NoConn ~ 11500 6700
$Comp
L R R10
U 1 1
P 10050 1550
F 0 "R10" V 10130 1550 50  0000 C CNN
F 1 "10k" V 10050 1550 50  0000 C CNN
F 2 "~" H 10050 1550 60  0000 C CNN
F 3 "~" H 10050 1550 60  0000 C CNN
	1    10050 1550
	-1   0    0    1   
$EndComp
$Comp
L VCC #PWR028
U 1 1
P 10050 1300
F 0 "#PWR028" H 10050 1400 30  0001 C CNN
F 1 "VCC" H 10050 1400 30  0000 C CNN
F 2 "~" H 10050 1300 60  0000 C CNN
F 3 "~" H 10050 1300 60  0000 C CNN
	1    10050 1300
	1    0    0    -1  
$EndComp
Connection ~ 10050 1800
Wire Wire Line
	10650 1450 10650 1600
NoConn ~ 2450 7950
NoConn ~ 1650 7850
NoConn ~ 7100 5100
NoConn ~ 2800 2400
NoConn ~ 2800 2500
NoConn ~ 2800 2600
NoConn ~ 1150 3600
NoConn ~ 2800 3100
NoConn ~ 2800 3200
NoConn ~ 2800 3300
$EndSCHEMATC
